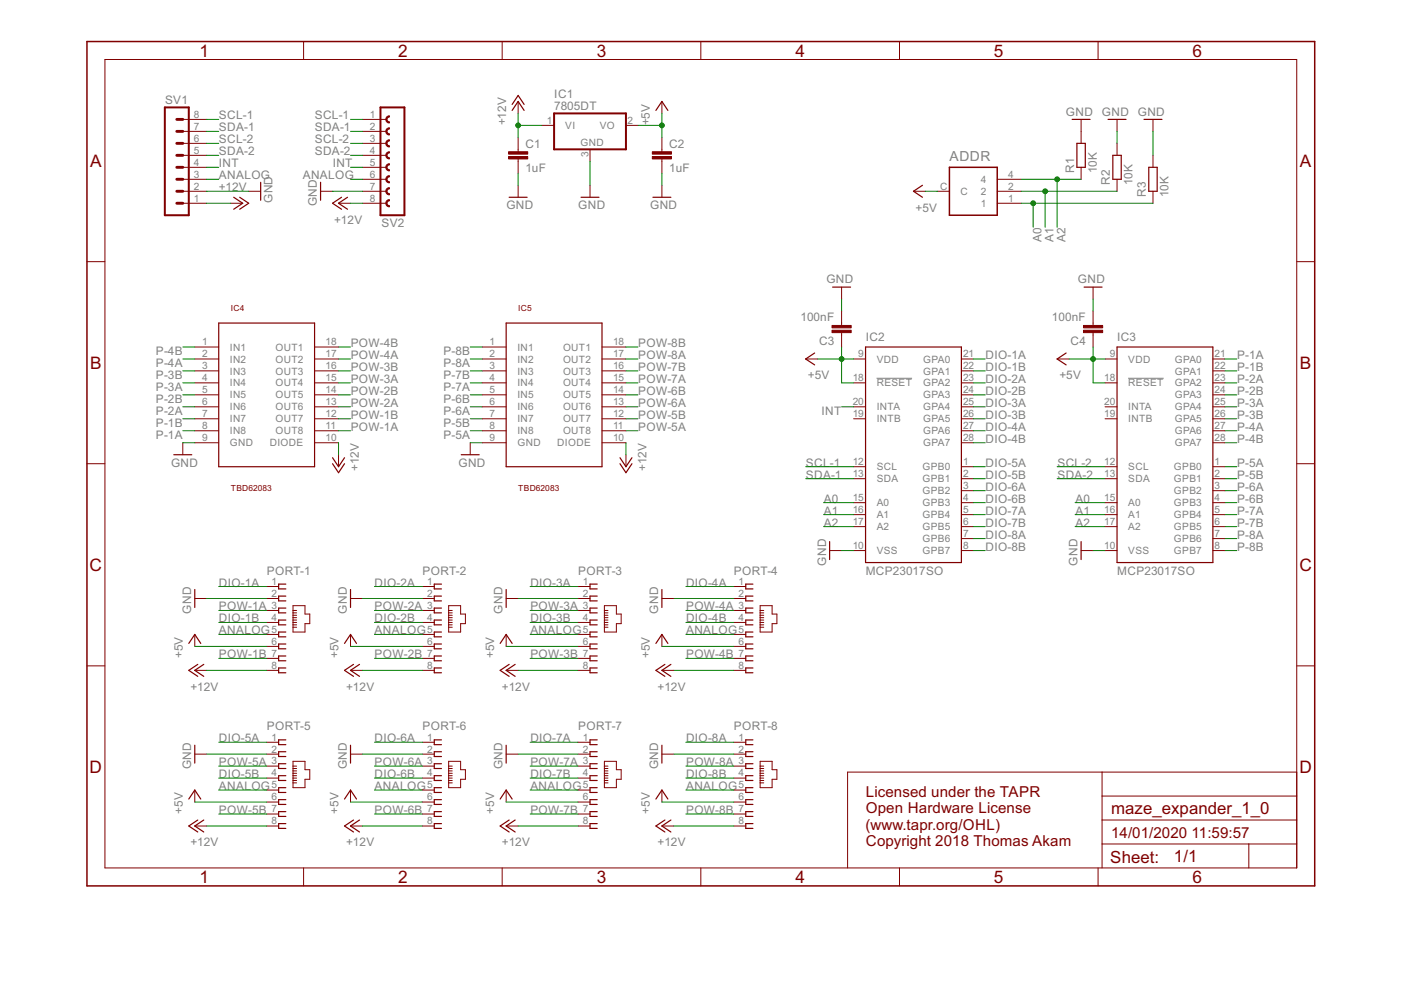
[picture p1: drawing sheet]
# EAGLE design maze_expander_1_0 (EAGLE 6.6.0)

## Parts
ADDR  S-8010  [S-8010]
C1  1uF  C-EUC0805  [C0805]
C2  1uF  C-EUC0805  [C0805]
C3  100nF  C-EUC0805  [C0805]
C4  100nF  C-EUC0805  [C0805]
IC1  7805DT  [TO252]
IC2  MCP23017SO  [SO28W]
IC3  MCP23017SO  [SO28W]
IC4  TBD62083  ULN2803  [SO18L]
IC5  TBD62083  ULN2803  [SO18L]
PORT-1  RJ45VERTICAL  [RJ45-NO-SHIELD-VERTICAL]
PORT-2  RJ45VERTICAL  [RJ45-NO-SHIELD-VERTICAL]
PORT-3  RJ45VERTICAL  [RJ45-NO-SHIELD-VERTICAL]
PORT-4  RJ45VERTICAL  [RJ45-NO-SHIELD-VERTICAL]
PORT-5  RJ45VERTICAL  [RJ45-NO-SHIELD-VERTICAL]
PORT-6  RJ45VERTICAL  [RJ45-NO-SHIELD-VERTICAL]
PORT-7  RJ45VERTICAL  [RJ45-NO-SHIELD-VERTICAL]
PORT-8  RJ45VERTICAL  [RJ45-NO-SHIELD-VERTICAL]
R1  10K  R-EU_R0805  [R0805]
R2  10K  R-EU_R0805  [R0805]
R3  10K  R-EU_R0805  [R0805]
SV1  MA08-1W  [MA08-1W]
SV2  FE08W  [FE08W]

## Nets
+5V: ADDR.C C2.1 C3.1 C4.1 IC1.2(VO) IC2.9(VDD) IC2.18(!RESET) IC3.9(VDD) IC3.18(!RESET) PORT-1.6 PORT-2.6 PORT-3.6 PORT-4.6 PORT-5.6 PORT-6.6 PORT-7.6 PORT-8.6
+12V: C1.1 IC1.1(VI) IC4.10(DIODE) IC5.10(DIODE) PORT-1.8 PORT-2.8 PORT-3.8 PORT-4.8 PORT-5.8 PORT-6.8 PORT-7.8 PORT-8.8 SV1.1 SV2.8
A0: ADDR.1 IC2.15(A0) IC3.15(A0) R3.1
A1: ADDR.2 IC2.16(A1) IC3.16(A1) R2.1
A2: ADDR.4 IC2.17(A2) IC3.17(A2) R1.1
ANALOG: PORT-1.5 PORT-2.5 PORT-3.5 PORT-4.5 PORT-5.5 PORT-6.5 PORT-7.5 PORT-8.5 SV1.3 SV2.6
DIO-1A: IC2.21(GPA0) PORT-1.1
DIO-1B: IC2.22(GPA1) PORT-1.4
DIO-2A: IC2.23(GPA2) PORT-2.1
DIO-2B: IC2.24(GPA3) PORT-2.4
DIO-3A: IC2.25(GPA4) PORT-3.1
DIO-3B: IC2.26(GPA5) PORT-3.4
DIO-4A: IC2.27(GPA6) PORT-4.1
DIO-4B: IC2.28(GPA7) PORT-4.4
DIO-5A: IC2.1(GPB0) PORT-5.1
DIO-5B: IC2.2(GPB1) PORT-5.4
DIO-6A: IC2.3(GPB2) PORT-6.1
DIO-6B: IC2.4(GPB3) PORT-6.4
DIO-7A: IC2.5(GPB4) PORT-7.1
DIO-7B: IC2.6(GPB5) PORT-7.4
DIO-8A: IC2.7(GPB6) PORT-8.1
DIO-8B: IC2.8(GPB7) PORT-8.4
GND: C1.2 C2.2 C3.2 C4.2 IC1.3(GND) IC2.10(VSS) IC3.10(VSS) IC4.9(GND) IC5.9(GND) PORT-1.2 PORT-2.2 PORT-3.2 PORT-4.2 PORT-5.2 PORT-6.2 PORT-7.2 PORT-8.2 R1.2 R2.2 R3.2 SV1.2 SV2.7
INT: IC2.20(INTA) SV1.4 SV2.5
P-1A: IC3.21(GPA0) IC4.8(IN8)
P-1B: IC3.22(GPA1) IC4.7(IN7)
P-2A: IC3.23(GPA2) IC4.6(IN6)
P-2B: IC3.24(GPA3) IC4.5(IN5)
P-3A: IC3.25(GPA4) IC4.4(IN4)
P-3B: IC3.26(GPA5) IC4.3(IN3)
P-4A: IC3.27(GPA6) IC4.2(IN2)
P-4B: IC3.28(GPA7) IC4.1(IN1)
P-5A: IC3.1(GPB0) IC5.8(IN8)
P-5B: IC3.2(GPB1) IC5.7(IN7)
P-6A: IC3.3(GPB2) IC5.6(IN6)
P-6B: IC3.4(GPB3) IC5.5(IN5)
P-7A: IC3.5(GPB4) IC5.4(IN4)
P-7B: IC3.6(GPB5) IC5.3(IN3)
P-8A: IC3.7(GPB6) IC5.2(IN2)
P-8B: IC3.8(GPB7) IC5.1(IN1)
POW-1A: IC4.11(OUT8) PORT-1.3
POW-1B: IC4.12(OUT7) PORT-1.7
POW-2A: IC4.13(OUT6) PORT-2.3
POW-2B: IC4.14(OUT5) PORT-2.7
POW-3A: IC4.15(OUT4) PORT-3.3
POW-3B: IC4.16(OUT3) PORT-3.7
POW-4A: IC4.17(OUT2) PORT-4.3
POW-4B: IC4.18(OUT1) PORT-4.7
POW-5A: IC5.11(OUT8) PORT-5.3
POW-5B: IC5.12(OUT7) PORT-5.7
POW-6A: IC5.13(OUT6) PORT-6.3
POW-6B: IC5.14(OUT5) PORT-6.7
POW-7A: IC5.15(OUT4) PORT-7.3
POW-7B: IC5.16(OUT3) PORT-7.7
POW-8A: IC5.17(OUT2) PORT-8.3
POW-8B: IC5.18(OUT1) PORT-8.7
SCL-1: IC2.12(SCL) SV1.8 SV2.1
SCL-2: IC3.12(SCL) SV1.6 SV2.3
SDA-1: IC2.13(SDA) SV1.7 SV2.2
SDA-2: IC3.13(SDA) SV1.5 SV2.4
Unconnected: IC2.19(INTB) IC3.19(INTB) IC3.20(INTA)

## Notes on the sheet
- Licensed under the TAPR
  Open Hardware License
  (www.tapr.org/OHL)
  Copyright 2018 Thomas Akam
